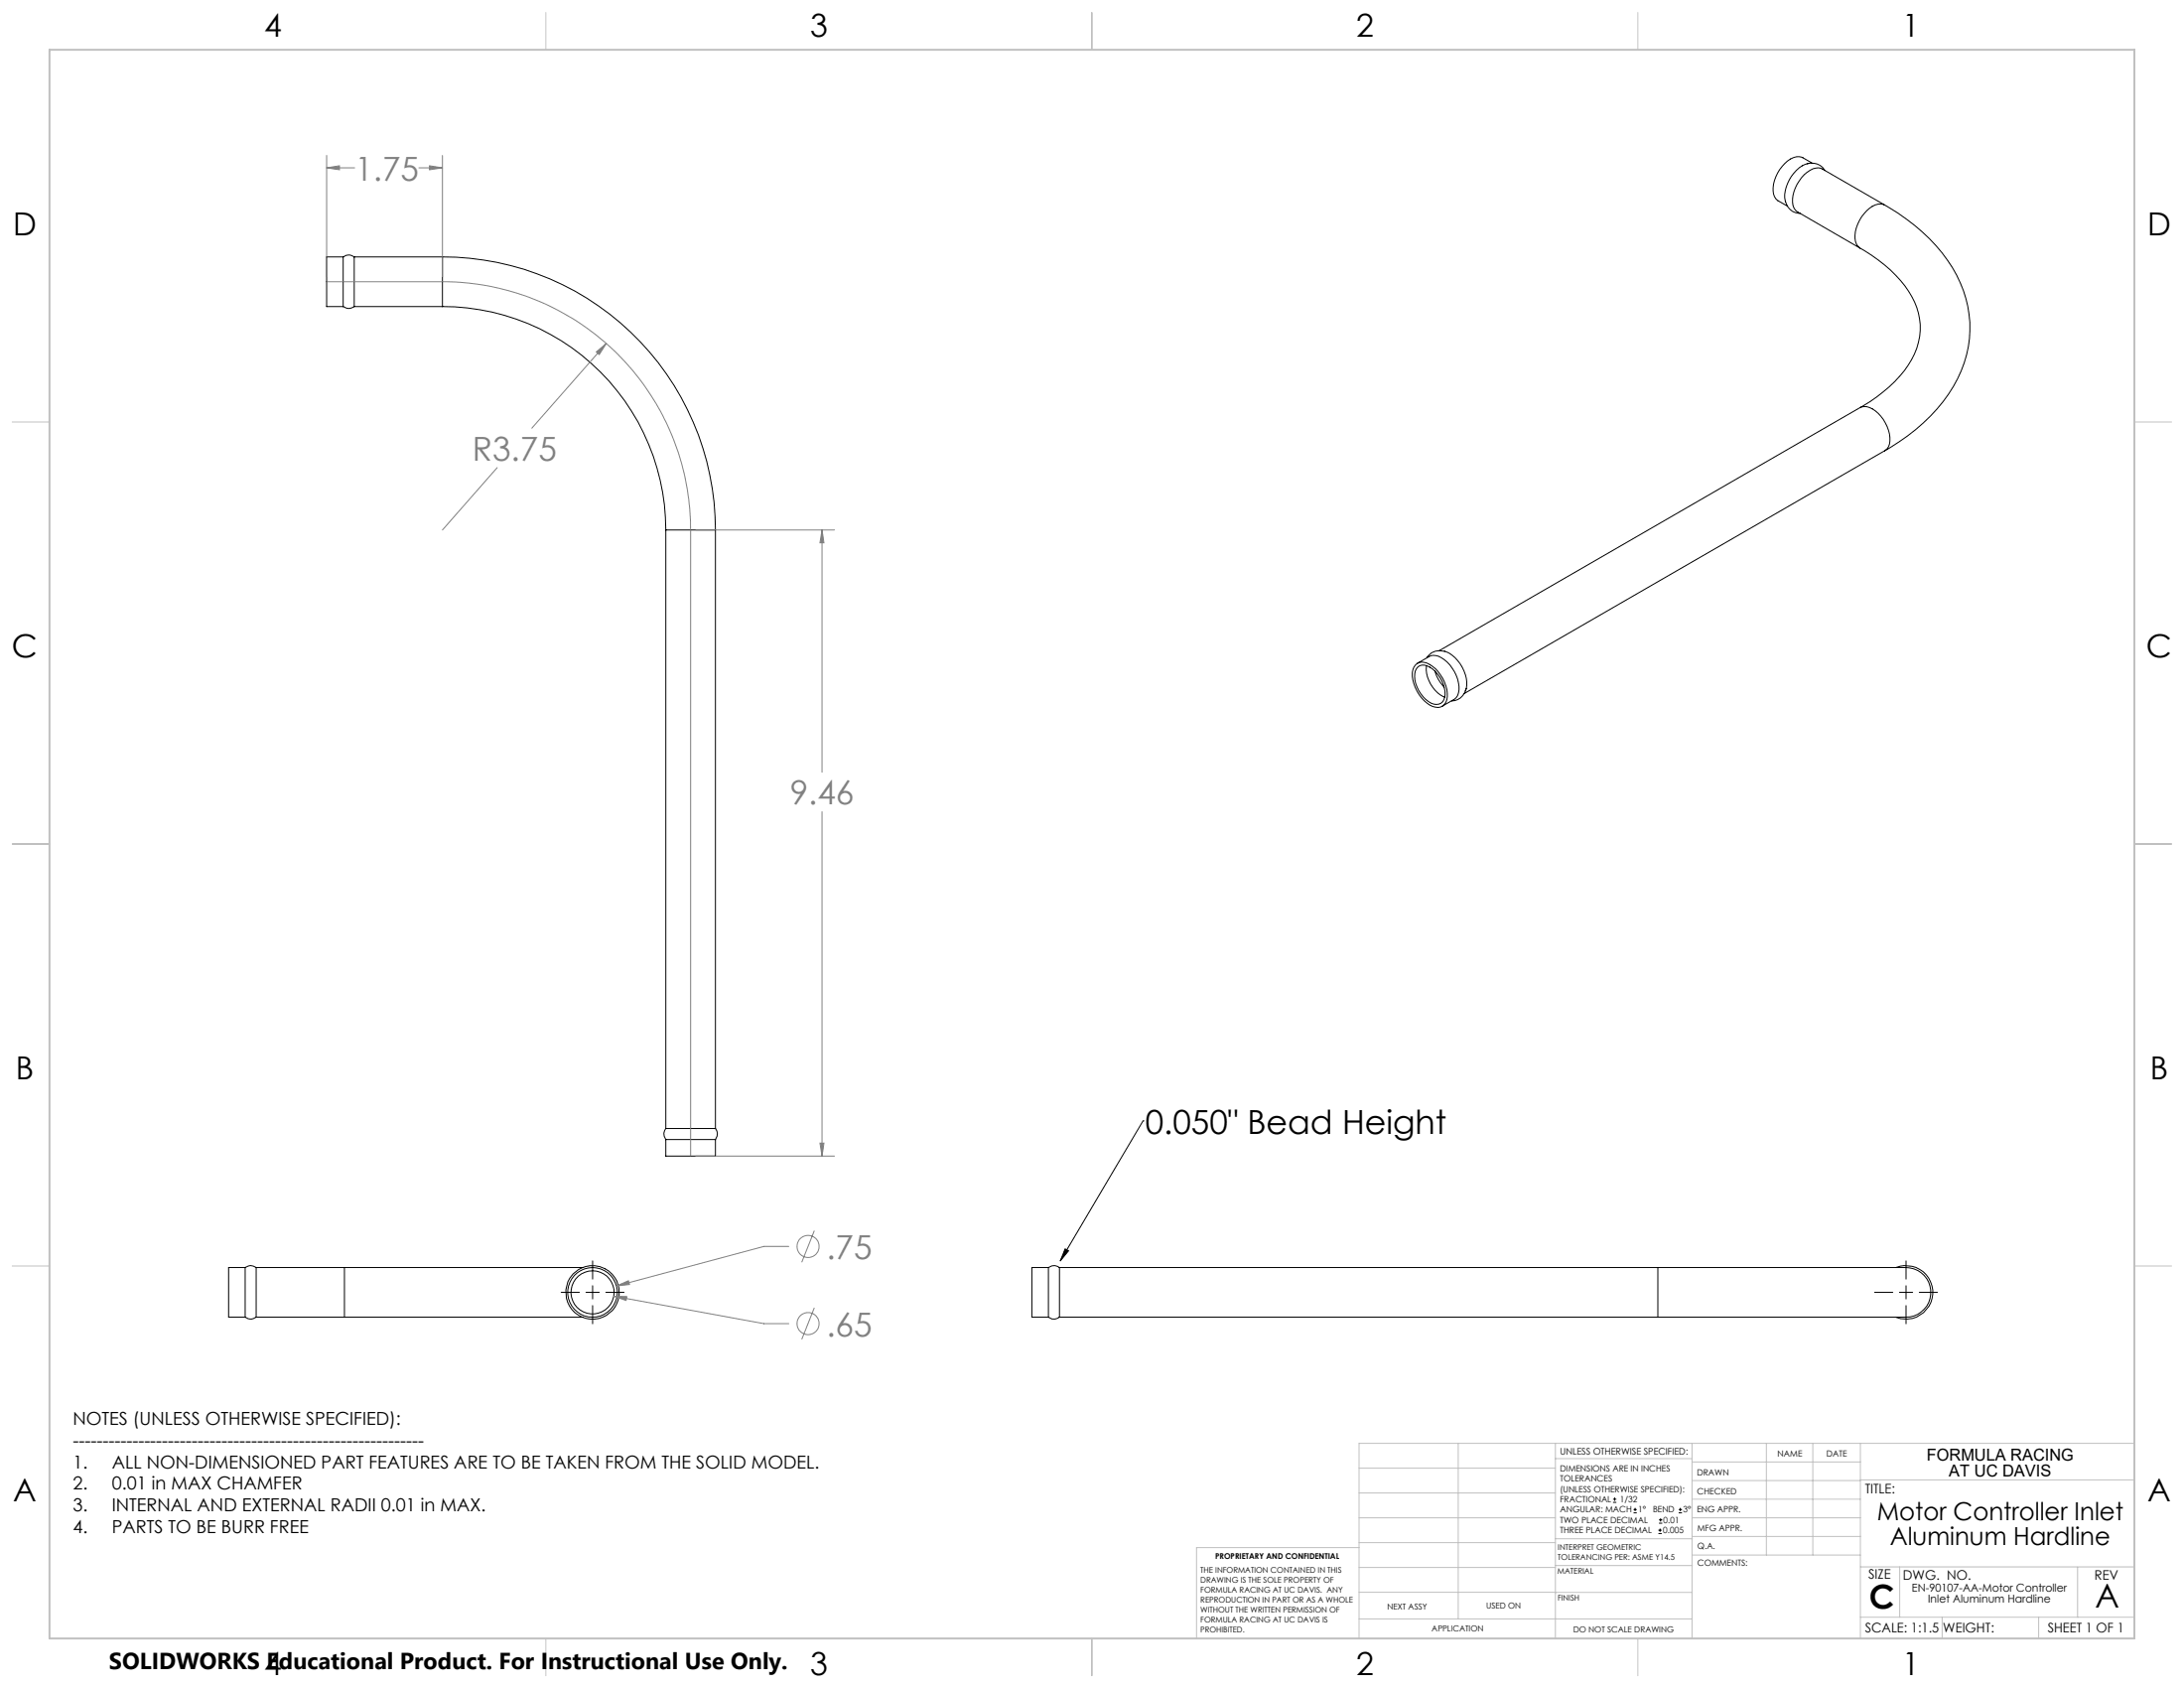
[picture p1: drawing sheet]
<svg xmlns="http://www.w3.org/2000/svg" width="559mm" height="432mm" viewBox="0 0 559 432" stroke-linecap="round" stroke-linejoin="round" font-family="sans-serif">
<g fill="none" stroke="#000" stroke-width=".25">
<path d="M456.8 51.5a3.8 3.8 0 0 0 3.8 3.1M462.4 41.9a3.9 3.9 0 0 1 4.5 1.7M462.7 41.8a9 9 0 0 0-5.9 9.8M463.7 41.8l-2.4-1.4a3.6 3.6 0 0 0-3.9 .8 9.5 9.5 0 0 0-3.6 8.4 2.68 2.68 0 0 0 1.1 1.8l2.5 1.3M482.2 52.5a44.7 44.7 0 0 1 19.3 19.8 28.6 28.6 0 0 1-3 28.5 48.3 48.3 0 0 1-16.3 14.5M482.2 52.5l-15.9-9.2a3.6 3.6 0 0 0-3.9 .8 9.4 9.4 0 0 0-3.6 8.4 2.55 2.55 0 0 0 1.2 1.7l15.9 9.3M482.2 52.5a3.6 3.6 0 0 0-3.9 .8 9.5 9.5 0 0 0-3.6 8.4 2.68 2.68 0 0 0 1.2 1.8M87.8 65.7l1.1-.4a2.19 2.19 0 0 1 1.7 .4M87.8 78.4a2.26 2.26 0 0 0 2.8 0M87.8 65.7v12.7M87.8 65.7h-4.2v12.7h4.2M90.6 65.7v12.7"/>
<path d="M90.6 65.7h22.6M90.6 78.4h22.6M113.2 78.4a57.2 57.2 0 0 1 57.2 57.2M113.2 65.7a69.9 69.9 0 0 1 69.9 69.9M113.2 65.7v12.7M475.9 63.5a33.1 33.1 0 0 1 14 13.8 16.5 16.5 0 0 1-2.7 17.6 39.4 39.4 0 0 1-11.3 9.4M475.9 104.3a3.6 3.6 0 0 1 3.9 .8 9.4 9.4 0 0 1 3.6 8.5 2.55 2.55 0 0 1-1.2 1.7M475.9 104.3l-107.6 62.1M482.2 115.3l-107.6 62.1M170.4 135.6h12.7M170.4 135.6v153.1M183.1 135.6v153.1"/>
<path d="M362.1 170.2a2.73 2.73 0 0 1 3.7-.2 9.4 9.4 0 0 1 4.4 9 2.5 2.5 0 0 1-3.6 1.7 9.4 9.4 0 0 1-5.1-9.3zM362.7 169.7l3-1.7a3.6 3.6 0 0 1 3.9 .8 9.3 9.3 0 0 1 3.6 8.4 2.4 2.4 0 0 1-1.2 1.7l-3 1.8M362.8 170.6a2.89 2.89 0 0 1 3.7 .5 7.6 7.6 0 0 1 2.9 7.9 2.43 2.43 0 0 1-3.9 .5 8 8 0 0 1-3.4-7.9zM365 170.3a8.1 8.1 0 0 0 4.6 8M367.1 171.7l.1 .3a9.8 9.8 0 0 0 2.3 3.8M369.6 166.6a9.1 9.1 0 0 1 5.6 9.5l-.3 .6M369.6 166.6a3.9 3.9 0 0 0-4.5 1.7M375.2 176.1a3.8 3.8 0 0 1-3.8 3.2M170.4 288.7a2.21 2.21 0 0 0 0 2.8M170.4 291.5h12.7M170.4 288.7h12.7M170.4 291.5v4.2h12.7v-4.2"/>
<path d="M183.1 288.7a2.21 2.21 0 0 1 0 2.8M292.5 286.7h.1M292.5 286.7l-21.2 35.8M272.5 319.5l.9 .5-2.1 2.5zM62.7 324.2a2.26 2.26 0 0 1 2.8 0M62.7 336.9l1.1 .5a2.19 2.19 0 0 0 1.7-.5M62.7 324.2v12.7M62.7 324.2h-4.2v12.7h4.2M65.5 324.2v12.7M65.5 324.2h22.6M65.5 336.9h22.6M88.1 324.2h61"/>
<path d="M88.1 336.9h61M88.1 324.2v12.7M143.6 330.6h4.6M149.9 330.6h3.4M151.6 322.5v4.7M151.6 328.9v3.4M151.6 334v4.6M155 330.6h4.7M268.3 324.2a2.23 2.23 0 0 1 2.8 0M268.3 336.9a2.23 2.23 0 0 0 2.8 0M268.3 324.2v12.7M268.3 324.2h-4.3v12.7h4.3"/>
<path d="M271.1 324.2v12.7M271.1 324.2h153.1M271.1 336.9h153.1M424.2 324.2h61.3a9.7 9.7 0 0 1 6.1 1.4 6.4 6.4 0 0 1 1.8 7.7 6.4 6.4 0 0 1-7.1 3.6h-62.1M424.2 324.2v12.7M479.6 330.6h4.7M485.1 324.2a6.8 6.8 0 0 1 9.4 6.4 6.8 6.8 0 0 1-9.4 6.3M486 330.6h3.4M487.7 322.5v4.7M487.7 328.9v3.4M487.7 334v4.6M491.1 330.6h4.6"/>
<path d="M412.7 384.3h.9M412.7 383.5h.9M413.1 383.1v.8M418 387h.8M418 386.2h.8M418.4 385.7v.9M424.3 392.3h.9M424.3 391.4h.9M424.5 389.6h.8M424.5 388.8h.8M424.7 391v.9M424.9 388.4v.8"/>
<path d="M429.5 387h.9M429.5 386.2h.9M429.9 385.7v.9"/>
<circle cx="151.6" cy="330.6" r="5.5"/>
<circle cx="151.6" cy="330.6" r="6.4"/>
<circle cx="151.6" cy="330.6" r="6.8"/>
</g>
<g fill="none" stroke="#808080" stroke-width=".25">
<path d="M83.6 39.8v31M113.2 39.8v31M83.6 42.9l3.3-.5v1zM83.6 42.9h7.1M107.2 42.9h6M109.9 42.4l3.3 .5-3.3 .5zM83.6 72.1h29.6a63.5 63.5 0 0 1 63.5 63.5v160.1M152.6 90l2.5-2.1-1.8 2.8zM155.1 87.9l-19 21.6M127.2 119.6l-14 16M178 135.6h35.5M210.3 135.6l.5 3.3h-1z"/>
<path d="M210.3 135.6v62M210.3 207.6v88.1M178 295.7h35.5M209.8 292.4h1l-.5 3.3zM201.8 318.8h-6.3l-37.8 10.2M208.4 314.8l-3.3 8.1M157.1 331.6l3.3 .1-.2 1zM157.1 331.6l38.4 7h6.3M157.7 329l3.1-1.4 .3 1zM208.4 334.5l-3.3 8.1"/>
<circle cx="206.8" cy="318.8" r="2.82"/>
<circle cx="206.8" cy="338.6" r="2.83"/>
</g>
<g fill="none" stroke="#c0c0c0" stroke-width=".25">
<path d="M139.7 3.2v9.5M279.4 3.2v9.5M419.1 3.2v9.5M3.1 107.9h9.6M546.1 107.9h9.5M3.1 215.9h9.6M546.1 215.9h9.5M3.1 323.8h9.6M546.1 323.8h9.5M347.7 375.6h50.3M373.1 369.2v44.9M398 369.2v49.9"/>
<path d="M398 373.1h34.9M432.9 369.2v49.9M432.9 378.7h43.1M432.9 374h43.1M451.9 369.2v28.6M463.8 369.2v28.6M476 369.2v49.9M476 378.6h70.1M546.1 369.2h-198.4v49.9M347.7 394.6h50.3M347.7 388.3h50.3M347.7 381.9h50.3"/>
<path d="M347.7 395.9h-41.6v23.2M398 393.6h35M432.9 383.5h43.1M432.9 388.3h43.1M432.9 393h43.1M433 397.8h43M139.7 419.1v9.6M279.4 419.1v9.6M347.7 414.1h85.2M347.7 401h50.3M347.7 407.3h50.3M398 407.4h34.9"/>
<path d="M398 400.5h35M419.1 419.1v9.6M476 413.7h70.1M476 400.8h70.1M486.1 400.8v12.9M496.9 413.7v5.4M521.6 413.7v5.4M531.6 400.8v12.9"/>
</g>
<path d="M12.7 12.7h533.4v406.4h-533.4z" fill="none" stroke="#c0c0c0" stroke-width=".5"/>
<path d="M272.5 319.5l.9 .5-2.1 2.5z" fill="#000"/>
<path d="M157.1 331.6l3.1 1.1 .2-1zM157.7 329l3.4-.4-.3-1zM152.6 90l.7 .7 1.8-2.8zM83.6 42.9l3.3-.5v1zM109.9 42.4l3.3 .5-3.3 .5zM210.3 135.6l.5 3.3h-1zM209.8 292.4h1l-.5 3.3z" fill="#808080"/>
<g font-size="8.5" fill="#808080">
<text x="90.8" y="46.1">1.75</text>
<text x="120.9" y="117.8">R3.75</text>
<text x="202.1" y="205.8">9.46</text>
<text x="211.4" y="322">.75</text>
<text x="211.4" y="341.8">.65</text>
</g>
<g font-size="8.5">
<text x="293.1" y="290">0.050&quot; Bead Height</text>
<text x="478.3" y="411.4">C</text>
<text x="536.1" y="411.3">A</text>
</g>
<g font-size="8.1">
<text x="67.6" y="9.3">4</text>
<text x="207.3" y="9.3">3</text>
<text x="347" y="9.3">2</text>
<text x="486.7" y="9.3">1</text>
<text x="3.3" y="60.1">D</text>
<text x="549.4" y="60.1">D</text>
<text x="3" y="168">C</text>
<text x="549.1" y="168">C</text>
<text x="4" y="276">B</text>
<text x="550.1" y="276">B</text>
<text x="3.3" y="383.9">A</text>
<text x="549.4" y="383.9">A</text>
<text x="67.6" y="428.4">4</text>
<text x="207.3" y="428.4">3</text>
<text x="347" y="428.4">2</text>
<text x="486.7" y="428.4">1</text>
</g>
<g font-size="6.3">
<text x="480.3" y="388.8">Motor Controller Inlet</text>
<text x="483.5" y="395.1">Aluminum Hardline</text>
</g>
<text font-size="5.9" x="27.9" y="427">SOLIDWORKS Educational Product. For Instructional Use Only.</text>
<g font-size="4.6">
<text x="18.6" y="364.4">NOTES (UNLESS OTHERWISE SPECIFIED):</text>
<text x="18.6" y="370">-----------------------------------------------------------</text>
<text x="18.6" y="375.5">1.</text>
<text x="28.7" y="375.5">ALL NON-DIMENSIONED PART FEATURES ARE TO BE TAKEN FROM THE SOLID MODEL.</text>
<text x="18.6" y="381.1">2.</text>
<text x="28.7" y="381.1">0.01 in MAX CHAMFER</text>
<text x="18.6" y="386.7">3.</text>
<text x="28.7" y="386.7">INTERNAL AND EXTERNAL RADII 0.01 in MAX.</text>
<text x="18.6" y="392.3">4.</text>
<text x="28.7" y="392.3">PARTS TO BE BURR FREE</text>
</g>
<g font-size="4.2">
<text x="493" y="373.5">FORMULA RACING</text>
<text x="498.7" y="377.8">AT UC DAVIS</text>
</g>
<g font-size="3.4">
<text x="477.2" y="381.9">TITLE:</text>
<text x="478.1" y="404">SIZE</text>
<text x="486.9" y="404">DWG. NO.</text>
<text x="535.9" y="404.1">REV</text>
<text x="477.2" y="417.7">SCALE: 1:1.5</text>
<text x="497.1" y="417.7">WEIGHT:</text>
<text x="523.9" y="417.6">SHEET 1 OF 1</text>
</g>
<g font-size="2.8">
<text x="489.2" y="407.2">EN-90107-AA-Motor Controller</text>
<text x="493.3" y="410">Inlet Aluminum Hardline</text>
</g>
<text font-size="2.4" x="399.2" y="372.1">UNLESS OTHERWISE SPECIFIED:</text>
<g font-size="2.2">
<text x="399.2" y="376.4">DIMENSIONS ARE IN INCHES</text>
<text x="434.2" y="377.3">DRAWN</text>
<text x="454.8" y="372.5">NAME</text>
<text x="467.3" y="372.6">DATE</text>
<text x="399.2" y="379">TOLERANCES</text>
<text x="399.2" y="381.7">(UNLESS OTHERWISE SPECIFIED):</text>
<text x="434.3" y="382.2">CHECKED</text>
<text x="399.2" y="389.6">TWO PLACE DECIMAL</text>
<text x="399.2" y="384.3">FRACTIONAL</text>
<text x="399.2" y="387">ANGULAR: MACH</text>
<text x="414.5" y="384.3">1/32</text>
<text x="419.1" y="387">1°</text>
<text x="422.9" y="387">BEND</text>
<text x="425.6" y="389.6">0.01</text>
<text x="430.6" y="387">3°</text>
<text x="434.2" y="386.9">ENG APPR.</text>
<text x="399.2" y="392.3">THREE PLACE DECIMAL</text>
<text x="425.5" y="392.3">0.005</text>
<text x="434.3" y="391.6">MFG APPR.</text>
<text x="434.3" y="396.3">Q.A.</text>
<text x="434.3" y="400.5">COMMENTS:</text>
</g>
<g font-size="2.1">
<text x="354.9" y="411.6">NEXT ASSY</text>
<text x="380.3" y="411.6">USED ON</text>
<text x="366.3" y="417.4">APPLICATION</text>
<text x="402.5" y="417.5">DO NOT SCALE DRAWING</text>
</g>
<g font-size="2">
<text x="310.9" y="398.8">PROPRIETARY AND CONFIDENTIAL</text>
<text x="398.6" y="396.5">INTERPRET GEOMETRIC</text>
<text x="398.6" y="399">TOLERANCING PER: ASME Y14.5</text>
<text x="307.2" y="402.4">THE INFORMATION CONTAINED IN THIS</text>
<text x="307.2" y="404.9">DRAWING IS THE SOLE PROPERTY OF</text>
<text x="307.2" y="407.5">FORMULA RACING AT UC DAVIS. ANY</text>
<text x="398.5" y="402.6">MATERIAL</text>
<text x="307.2" y="410">REPRODUCTION IN PART OR AS A WHOLE</text>
<text x="307.2" y="412.5">WITHOUT THE WRITTEN PERMISSION OF</text>
<text x="398.5" y="409.4">FINISH</text>
<text x="307.2" y="415">FORMULA RACING AT UC DAVIS IS</text>
<text x="307.2" y="417.6">PROHIBITED.</text>
</g>
</svg>
